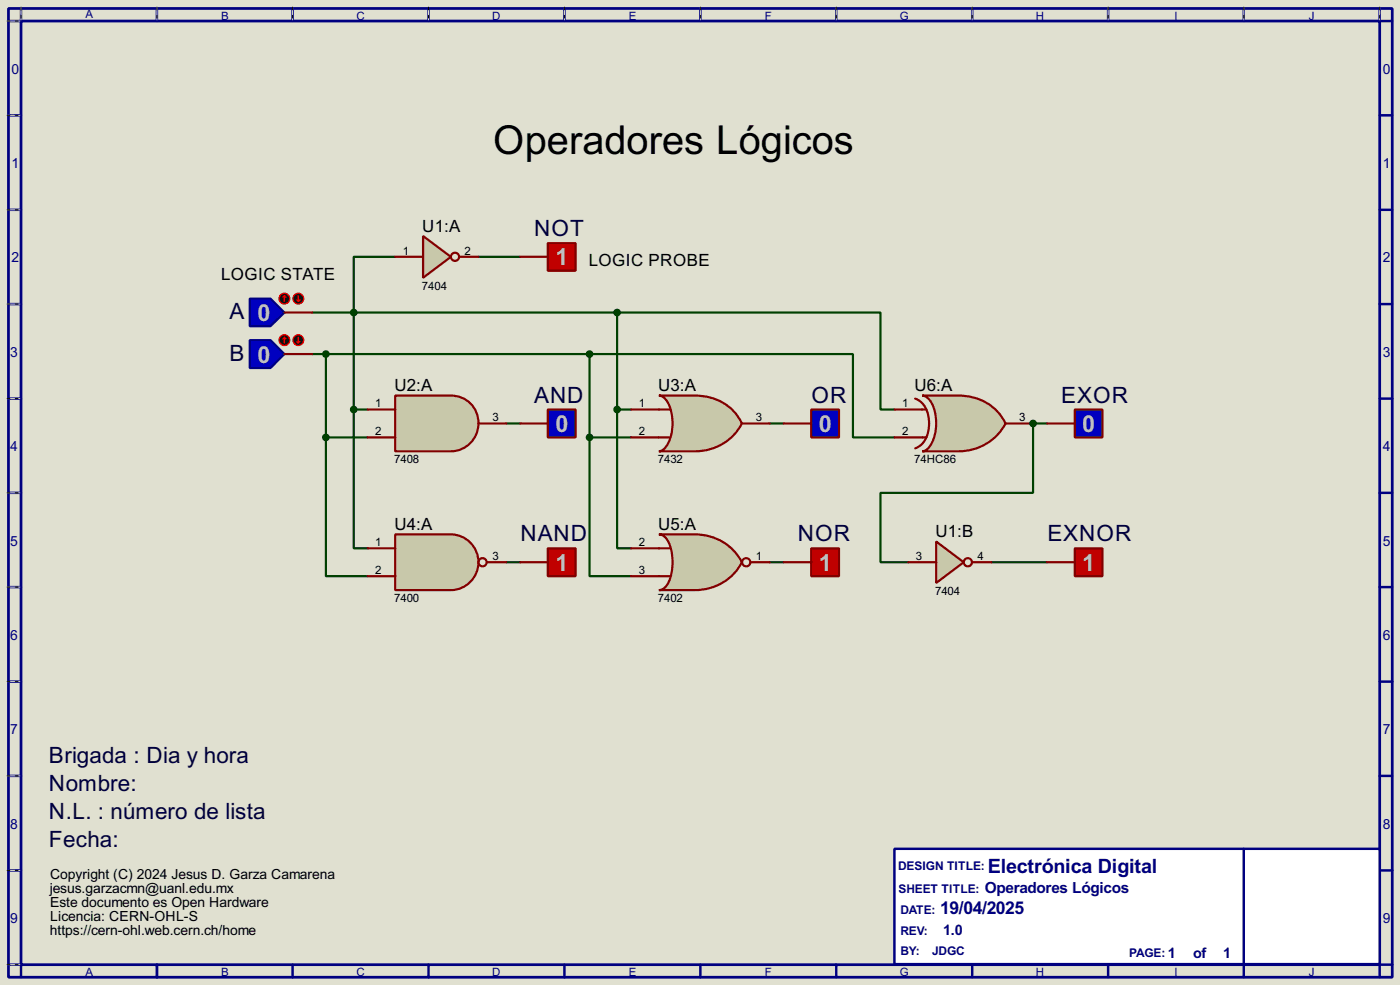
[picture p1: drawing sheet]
<svg xmlns="http://www.w3.org/2000/svg" width="256mm" height="180mm" viewBox="0 0 256 180" stroke-linecap="round" stroke-linejoin="round" font-family="sans-serif">
<path d="M0 0h256.5v180.3h-256.5z" fill="#e0e0d0"/>
<path d="M1.6 1.6h253.5v177.3h-253.5zM3.9 3.9h248.9v172.7h-248.9z" fill="none" stroke="#000080" stroke-width=".5"/>
<g fill="none" stroke="#000080" stroke-width=".45">
<path d="M3.9 1.6v2.3h-2.3M28.8 1.6v2.3M53.6 1.6v2.3M78.5 1.6v2.3M103.4 1.6v2.3M128.3 1.6v2.3M153.2 1.6v2.3M178.1 1.6v2.3M203 1.6v2.3M227.9 1.6v2.3M252.8 1.6v2.3h2.3M1.6 21.1h2.3"/>
<path d="M1.6 38.4h2.3M252.8 21.1h2.3M252.8 38.4h2.3M1.6 55.7h2.3M252.8 55.7h2.3M1.6 73h2.3M252.8 73h2.3M1.6 90.2h2.3M252.8 90.2h2.3M1.6 107.5h2.3M252.8 107.5h2.3M1.6 124.8h2.3"/>
<path d="M252.8 124.8h2.3M1.6 142h2.3M1.6 159.3h2.3M252.8 142h2.3M252.8 159.3h2.3M1.6 176.6h2.3v2.3M28.8 176.6v2.3M53.6 176.6v2.3M78.5 176.6v2.3M103.4 176.6v2.3M128.3 176.6v2.3M153.2 176.6v2.3"/>
<path d="M178.1 176.6v2.3M203 176.6v2.3M227.9 176.6v2.3M255.1 176.6h-2.3v2.3"/>
</g>
<g fill="none" stroke="#e0e0d0" stroke-width=".18">
<path d="M1.3 3.9h2.3M3.9 1.3v2.3M28.8 1.3v2.3M53.6 1.3v2.3M78.5 1.3v2.3M103.4 1.3v2.3M128.3 1.3v2.3M153.2 1.3v2.3M178.1 1.3v2.3M203 1.3v2.3M227.9 1.3v2.3M252.8 1.3v2.3"/>
<path d="M1.3 21.1h2.3M1.3 38.4h2.3M1.3 55.7h2.3M1.3 73h2.3M1.3 90.2h2.3M1.3 107.5h2.3M1.3 124.8h2.3M1.3 142h2.3M1.3 159.3h2.3M1.3 176.6h2.3"/>
</g>
<g fill="none" stroke="#000" stroke-width=".18" stroke-dasharray=".5 1">
<path d="M1.3 3.9h2.3M3.9 1.3v2.3M28.8 1.3v2.3M53.6 1.3v2.3M78.5 1.3v2.3M103.4 1.3v2.3M128.3 1.3v2.3M153.2 1.3v2.3M178.1 1.3v2.3M203 1.3v2.3M227.9 1.3v2.3M252.8 1.3v2.3"/>
<path d="M1.3 21.1h2.3M1.3 38.4h2.3M1.3 55.7h2.3M1.3 73h2.3M1.3 90.2h2.3M1.3 107.5h2.3M1.3 124.8h2.3M1.3 142h2.3M1.3 159.3h2.3M1.3 176.6h2.3"/>
</g>
<path d="M163.9 155.4h88.9v21.1h-88.9z" fill="#fff" stroke="#000080" stroke-width=".45"/>
<path d="M227.9 155.4v21.1" fill="none" stroke="#000080" stroke-width=".45"/>
<g fill="none" stroke="#004000" stroke-width=".4">
<path d="M57.2 57.2h55.9M72.4 47h-7.6v28M87.7 47h7.6M113.1 57.2h48.2v17.8h2.6M113.1 57.2v17.8M57.2 64.8h50.8M59.7 64.8v15.3M64.8 75v25.4h2.6M64.8 75h2.6M92.8 77.5h2.5M108 64.8h48.3v15.3h7.6M108 64.8v15.3"/>
<path d="M113.1 75v25.4h2.5M113.1 75h2.5M141 77.5h2.6M189.3 77.5h2.5M59.7 80.1v25.4h7.7M59.7 80.1h7.7M108 80.1v25.4h7.6M108 80.1h7.6M92.8 102.9h2.5M141 102.9h2.6M181.7 102.9h10.1"/>
</g>
<circle cx="189.3" cy="77.5" r=".2" fill="#004000"/>
<path d="M189.3 77.5v12.7h-28v12.7h5.1" fill="none" stroke="#004000" stroke-width=".4"/>
<path d="M72.4 72.4h10.2a5.1 5.1 0 0 1 5.1 5.1 5.1 5.1 0 0 1-5.1 5.1h-10.2z" fill-rule="evenodd" fill="#c8c8aa" stroke="#800000" stroke-width=".4"/>
<path d="M67.4 75h5M87.7 77.5h5.1M67.4 80.1h5" fill="none" stroke="#800000" stroke-width=".4"/>
<path d="M120.7 72.4h6.6a9.1 9.1 0 0 1 8.6 5.1 9.5 9.5 0 0 1-8.6 5.1h-6.6a2.27 2.27 0 0 0 1.7-1.5 8.6 8.6 0 0 0-.4-7.9l-.8-.7z" fill-rule="evenodd" fill="#c8c8aa" stroke="#800000" stroke-width=".4"/>
<path d="M115.6 75h7.1M135.9 77.5h5.1M115.6 80.1h7.1" fill="none" stroke="#800000" stroke-width=".4"/>
<path d="M72.4 97.8h10.2a5.1 5.1 0 0 1 5.1 5.1 5.1 5.1 0 0 1-5.1 5.1h-10.2z" fill-rule="evenodd" fill="#c8c8aa" stroke="#800000" stroke-width=".4"/>
<g fill="none" stroke="#800000" stroke-width=".4">
<path d="M67.4 100.4h5M67.4 105.5h5M89.2 102.9h3.6"/>
<circle cx="88.4" cy="102.9" r=".75"/>
</g>
<path d="M120.7 97.8h6.6a9.5 9.5 0 0 1 8.6 5.1 9.5 9.5 0 0 1-8.6 5.1h-6.6a2.17 2.17 0 0 0 1.8-1.5 9.3 9.3 0 0 0-.3-7.8l-1-.8z" fill-rule="evenodd" fill="#c8c8aa" stroke="#800000" stroke-width=".4"/>
<g fill="none" stroke="#800000" stroke-width=".4">
<path d="M115.6 105.5h7.1M115.6 100.4h7.1M137.5 102.9h3.5"/>
<circle cx="136.7" cy="102.9" r=".75"/>
</g>
<path d="M45.8 54.7h3.8l2.5 2.5-2.5 2.5h-3.8z" fill-rule="evenodd" fill="#0000c0" stroke="#000080" stroke-width=".4"/>
<path d="M52.1 57.2h5.1" fill="none" stroke="#800000" stroke-width=".4"/>
<circle cx="52.1" cy="54.7" r="1" fill="#400000" stroke="#f00" stroke-width=".2"/>
<path d="M52.1 54.2l-.2 .2M52.1 54.2l.3 .2M52.1 54.2v1" fill="none" stroke="#f00" stroke-width=".2"/>
<circle cx="54.6" cy="54.7" r="1" fill="#400000" stroke="#f00" stroke-width=".2"/>
<path d="M54.4 54.9l.3 .3M54.7 54.2v1M54.9 54.9l-.2 .3" fill="none" stroke="#f00" stroke-width=".2"/>
<path d="M45.8 62.3h3.8l2.5 2.5-2.5 2.6h-3.8z" fill-rule="evenodd" fill="#0000c0" stroke="#000080" stroke-width=".4"/>
<path d="M52.1 64.8h5.1" fill="none" stroke="#800000" stroke-width=".4"/>
<circle cx="52.1" cy="62.3" r="1" fill="#400000" stroke="#f00" stroke-width=".2"/>
<path d="M52.1 61.8l-.2 .2M52.1 61.8l.3 .2M52.1 61.8v1" fill="none" stroke="#f00" stroke-width=".2"/>
<circle cx="54.6" cy="62.3" r="1" fill="#400000" stroke="#f00" stroke-width=".2"/>
<path d="M54.4 62.5l.3 .3M54.7 61.8v1M54.9 62.5l-.2 .3" fill="none" stroke="#f00" stroke-width=".2"/>
<path d="M100.4 100.4h5.1v5.1h-5.1z" fill-rule="evenodd" fill="#c00000" stroke="#800000" stroke-width=".4"/>
<path d="M95.3 102.9h5.1" fill="none" stroke="#800000" stroke-width=".4"/>
<g fill="#004000" stroke="#004000" stroke-width=".4">
<circle cx="64.8" cy="75" r=".5"/>
<circle cx="59.7" cy="80.1" r=".5"/>
<circle cx="113" cy="75" r=".5"/>
<circle cx="108" cy="80.1" r=".5"/>
</g>
<path d="M196.9 100.4h5.1v5.1h-5.1z" fill-rule="evenodd" fill="#c00000" stroke="#800000" stroke-width=".4"/>
<path d="M191.8 102.9h5.1" fill="none" stroke="#800000" stroke-width=".4"/>
<path d="M100.4 75h5.1v5.1h-5.1z" fill-rule="evenodd" fill="#0000c0" stroke="#800000" stroke-width=".4"/>
<path d="M95.3 77.5h5.1" fill="none" stroke="#800000" stroke-width=".4"/>
<path d="M148.6 100.4h5.1v5.1h-5.1z" fill-rule="evenodd" fill="#c00000" stroke="#800000" stroke-width=".4"/>
<path d="M143.6 102.9h5" fill="none" stroke="#800000" stroke-width=".4"/>
<path d="M148.6 75h5.1v5.1h-5.1z" fill-rule="evenodd" fill="#0000c0" stroke="#800000" stroke-width=".4"/>
<path d="M143.6 77.5h5" fill="none" stroke="#800000" stroke-width=".4"/>
<path d="M196.9 75h5.1v5.1h-5.1z" fill-rule="evenodd" fill="#0000c0" stroke="#800000" stroke-width=".4"/>
<path d="M191.8 77.5h5.1" fill="none" stroke="#800000" stroke-width=".4"/>
<path d="M169 72.4h6.6a9.2 9.2 0 0 1 8.6 5.1 9.6 9.6 0 0 1-8.6 5.1h-6.6a2.32 2.32 0 0 0 1.7-1.5 8.4 8.4 0 0 0-.4-7.9l-.9-.7z" fill-rule="evenodd" fill="#c8c8aa" stroke="#800000" stroke-width=".4"/>
<path d="M163.9 75h5.8M167.7 73a4.4 4.4 0 0 1 2.5 4.5 4.4 4.4 0 0 1-2.5 4.6M184.2 77.5h5.1M163.9 80.1h5.8" fill="none" stroke="#800000" stroke-width=".4"/>
<path d="M77.5 43.2l5.1 3.8-5.1 3.9z" fill="#c8c8aa" stroke="#800000" stroke-width=".4"/>
<g fill="none" stroke="#800000" stroke-width=".4">
<path d="M72.4 47h5.1M84.1 47h3.6"/>
<circle cx="83.3" cy="47" r=".75"/>
</g>
<path d="M171.5 99.1l5.1 3.8-5.1 3.8z" fill="#c8c8aa" stroke="#800000" stroke-width=".4"/>
<g fill="none" stroke="#800000" stroke-width=".4">
<path d="M166.4 102.9h5.1M178.1 102.9h3.6"/>
<circle cx="177.3" cy="102.9" r=".75"/>
</g>
<path d="M100.4 44.5h5.1v5.1h-5.1z" fill-rule="evenodd" fill="#c00000" stroke="#800000" stroke-width=".4"/>
<path d="M95.3 47h5.1" fill="none" stroke="#800000" stroke-width=".4"/>
<g fill="#004000" stroke="#004000" stroke-width=".4">
<circle cx="64.8" cy="57.2" r=".5"/>
<circle cx="59.7" cy="64.8" r=".5"/>
<circle cx="113" cy="57.2" r=".5"/>
<circle cx="108" cy="64.8" r=".5"/>
<circle cx="189.2" cy="77.5" r=".5"/>
</g>
<text font-size="8.2" x="90.3" y="28.2">Operadores Lógicos</text>
<g font-size="4.8" fill="#c0c0c0">
<text x="101.8" y="48.6">1</text>
<text x="47.2" y="58.8">0</text>
<text x="47.2" y="66.3">0</text>
<text x="101.8" y="79">0</text>
<text x="150" y="79">0</text>
<text x="198.3" y="79">0</text>
<text x="101.8" y="104.5">1</text>
<text x="150" y="104.5">1</text>
<text x="198.3" y="104.5">1</text>
</g>
<g font-size="4.6" fill="#000040">
<text x="97.9" y="43.2">NOT</text>
<text x="42" y="58.5">A</text>
<text x="42" y="66.1">B</text>
<text x="97.9" y="73.7">AND</text>
<text x="148.7" y="73.7">OR</text>
<text x="194.4" y="73.7">EXOR</text>
<text x="95.4" y="99.1">NAND</text>
<text x="146.2" y="99.1">NOR</text>
<text x="191.9" y="99.1">EXNOR</text>
<text x="9" y="139.7">Brigada : Dia y hora</text>
<text x="9" y="144.8">Nombre:</text>
<text x="9" y="149.9">N.L. : número de lista</text>
<text x="9" y="155">Fecha:</text>
</g>
<text font-size="4.1" fill="#000080" x="181" y="159.7">Electrónica Digital</text>
<text font-size="3.6" fill="#000080" x="172.3" y="167.4">19/04/2025</text>
<g font-size="3.5">
<text x="77.4" y="42.4">U1:A</text>
<text x="40.5" y="51.3">LOGIC STATE</text>
<text x="107.9" y="48.7">LOGIC PROBE</text>
<text x="72.3" y="71.6">U2:A</text>
<text x="120.6" y="71.6">U3:A</text>
<text x="167.5" y="71.6">U6:A</text>
<text x="72.3" y="97">U4:A</text>
<text x="120.6" y="97">U5:A</text>
<text x="171.4" y="98.3">U1:B</text>
</g>
<text font-size="3.2" fill="#000080" x="180.4" y="163.5">Operadores Lógicos</text>
<g font-size="3" fill="#000080">
<text x="172.8" y="171.1">1.0</text>
<text x="214" y="175.4">1</text>
<text x="218.6" y="175.4">of</text>
<text x="224.1" y="175.4">1</text>
</g>
<g font-size="2.9" fill="#000080">
<text x="2.1" y="13.5">0</text>
<text x="253.4" y="13.5">0</text>
<text x="2.1" y="30.7">1</text>
<text x="253.4" y="30.7">1</text>
<text x="2.1" y="48">2</text>
<text x="253.4" y="48">2</text>
<text x="1.9" y="65.3">3</text>
<text x="253.4" y="65.3">3</text>
<text x="1.9" y="82.5">4</text>
<text x="253.4" y="82.5">4</text>
<text x="1.9" y="99.9">5</text>
<text x="253.4" y="99.9">5</text>
<text x="1.9" y="117.1">6</text>
<text x="253.4" y="117.1">6</text>
<text x="1.9" y="134.4">7</text>
<text x="253.4" y="134.4">7</text>
<text x="1.9" y="151.7">8</text>
<text x="253.4" y="151.7">8</text>
<text x="1.9" y="168.9">9</text>
<text x="253.4" y="168.9">9</text>
</g>
<g font-size="2.9">
<text x="9.2" y="161">Copyright (C) 2024 Jesus D. Garza Camarena</text>
<text x="9.2" y="163.5">jesus.garzacmn@uanl.edu.mx</text>
<text x="9.2" y="166">Este documento es Open Hardware</text>
<text x="9.2" y="171.1">https://cern-ohl.web.cern.ch/home</text>
<text x="9.2" y="168.6">Licencia: CERN-OHL-S</text>
</g>
<g font-size="2.5" fill="#000080">
<text x="164.5" y="159.2">DESIGN TITLE:</text>
<text x="164.6" y="163.5">SHEET TITLE:</text>
<text x="164.9" y="167.4">DATE:</text>
<text x="164.9" y="171.2">REV:</text>
<text x="164.9" y="174.7">BY:</text>
<text x="170.7" y="174.7">JDGC</text>
<text x="206.8" y="175.2">PAGE:</text>
</g>
<g font-size="2.4" fill="#000080">
<text x="15.6" y="3.4">A</text>
<text x="40.5" y="3.6">B</text>
<text x="65.3" y="3.6">C</text>
<text x="90.2" y="3.6">D</text>
<text x="115.2" y="3.6">E</text>
<text x="140.1" y="3.6">F</text>
<text x="164.8" y="3.6">G</text>
<text x="189.8" y="3.6">H</text>
<text x="215.1" y="3.6">I</text>
<text x="239.8" y="3.6">J</text>
<text x="15.6" y="178.7">A</text>
<text x="40.5" y="178.7">B</text>
<text x="65.3" y="178.7">C</text>
<text x="90.2" y="178.7">D</text>
<text x="115.2" y="178.7">E</text>
<text x="140.1" y="178.7">F</text>
<text x="164.8" y="178.7">G</text>
<text x="189.8" y="178.7">H</text>
<text x="215.1" y="178.7">I</text>
<text x="239.8" y="178.7">J</text>
</g>
<g font-size="2.4">
<text x="73.8" y="46.6">1</text>
<text x="85.1" y="46.6">2</text>
<text x="77.3" y="53.1">7404</text>
<text x="68.8" y="74.6">1</text>
<text x="90.2" y="77.1">3</text>
<text x="117" y="74.6">1</text>
<text x="138.5" y="77.1">3</text>
<text x="165.3" y="74.6">1</text>
<text x="186.7" y="77.1">3</text>
<text x="68.8" y="79.7">2</text>
<text x="117" y="79.7">2</text>
<text x="165.3" y="79.7">2</text>
<text x="72.2" y="84.8">7408</text>
<text x="120.5" y="84.8">7432</text>
<text x="167.5" y="84.8">74HC86</text>
<text x="68.8" y="100">1</text>
<text x="117" y="100">2</text>
<text x="68.8" y="105.1">2</text>
<text x="90.2" y="102.5">3</text>
<text x="117" y="105.1">3</text>
<text x="138.5" y="102.5">1</text>
<text x="167.8" y="102.5">3</text>
<text x="179.1" y="102.5">4</text>
<text x="72.2" y="110.2">7400</text>
<text x="120.5" y="110.2">7402</text>
<text x="171.3" y="108.9">7404</text>
</g>
</svg>
